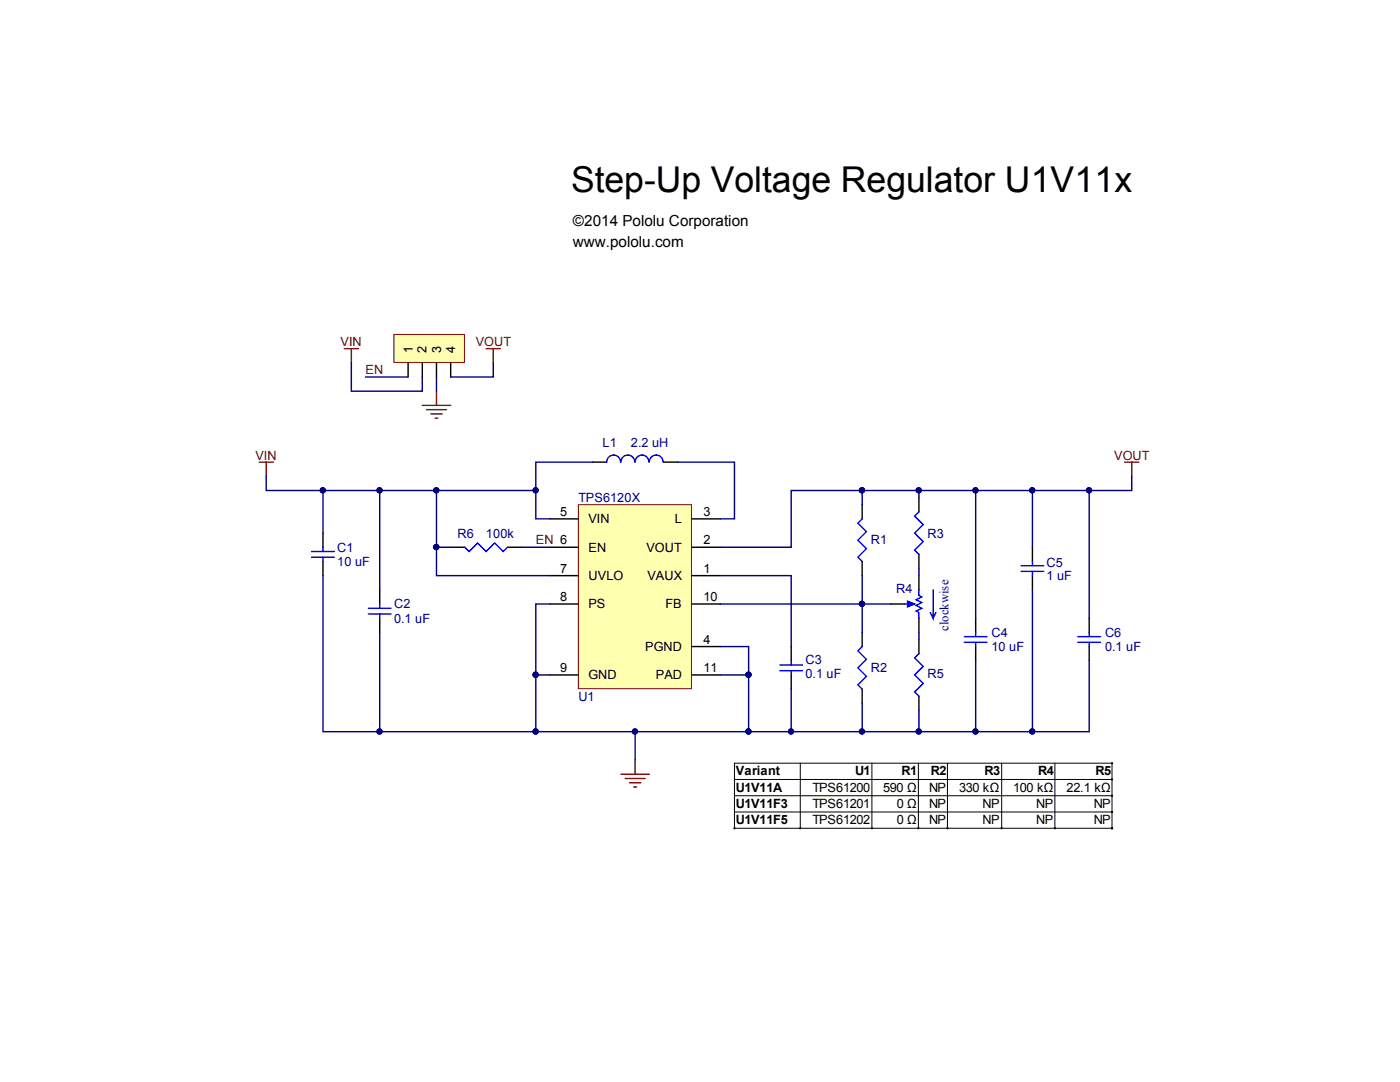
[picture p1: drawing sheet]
<svg xmlns="http://www.w3.org/2000/svg" width="279mm" height="216mm" viewBox="0 0 279 216" stroke-linecap="round" stroke-linejoin="round" font-family="sans-serif">
<path d="M115.4 100.7h22.6v36.7h-22.6z" fill="#ffffb0" stroke="#800000" stroke-width=".2"/>
<g fill="none" stroke="#000" stroke-width=".28">
<path d="M118.3 92.2h2.8M132.4 92.2h2.8M183.4 99.3v2.8M109.8 103.5h5.6M109.8 109.2h5.6M109.8 114.9h5.6M138.1 103.5h5.6M138.1 109.2h5.6M138.1 114.9h5.6M172.1 100.7v2.8M172.1 112v2.9M183.4 110.6v2.8"/>
<path d="M183.4 114.9v2.8M109.8 120.5h5.6M109.8 134.7h5.6M138.1 120.5h5.6M138.1 134.7h5.6M138.1 129h5.6M172.1 126.2v2.8M172.1 137.5v2.8M177.7 120.5h2.9M183.4 123.4v2.8M183.4 127.6v2.8M183.4 138.9v2.9"/>
</g>
<g fill="none" stroke="#800000" stroke-width=".28">
<path d="M68.7 69.6h2.8M70.1 69.6v2.8M87.1 78.1v2.8M97 69.6h2.9M98.4 69.6v2.8M84.3 80.9h5.6M85.1 81.7h4M86 82.6h2.2M86.8 83.4h.6M224.4 92.2h2.9M225.9 92.2v2.8M123.9 154.5h5.7"/>
<path d="M124.8 155.3h3.9M125.6 156.2h2.3M126.5 157h.5M126.8 151.7v2.8"/>
</g>
<path d="M123.8 92.2a1.37 1.37 0 0 0-1.3-1.4 1.37 1.37 0 0 0-1.4 1.4M126.7 92.2a1.37 1.37 0 0 0-1.4-1.4 1.37 1.37 0 0 0-1.4 1.4M129.5 92.2a1.37 1.37 0 0 0-1.4-1.4 1.37 1.37 0 0 0-1.3 1.4M132.3 92.2a1.37 1.37 0 0 0-1.3-1.4 1.37 1.37 0 0 0-1.4 1.4M172.1 103.5l-.9 .9 1.7 1.7-1.7 1.7 1.7 1.7-1.7 1.7 .9 .8M183.4 117.7v1.1l.6 .3-1.2 .6 1.2 .5-1.2 .6 1.2 .6-1.2 .5 .6 .3v1.2M183.4 102.1l-.9 .9 1.7 1.7-1.7 1.7 1.7 1.7-1.7 1.7 .9 .8M186.2 117.7v5.7l-.5-1.2M172.1 129l-.9 .9 1.7 1.7-1.7 1.7 1.7 1.7-1.7 1.7 .9 .8M180.6 120.5h1.4M183.4 130.4l-.9 .9 1.7 1.7-1.7 1.7 1.7 1.7-1.7 1.7 .9 .8M186.8 122.2l-.6 1.2" fill="none" stroke="#00f" stroke-width=".28"/>
<path d="M181.1 120l1.4 .5-1.4 .6z" fill="#00f" stroke="#00f" stroke-width=".28"/>
<path d="M78.6 66.7h14.1v5.6h-14.1z" fill="#ffffb0" stroke="#800000" stroke-width=".2"/>
<g fill="none" stroke="#000" stroke-width=".28">
<path d="M81.4 72.4v2.8M84.3 72.4v2.8M87.1 72.4v2.8M89.9 72.4v2.8M64.5 106.4v2.8M64.5 112v2.9M75.8 117.7v2.8M89.9 109.2h2.9M101.3 109.2h2.8M206 109.2v2.8M206 114.9v2.8M75.8 123.4v2.8"/>
<path d="M157.9 129v2.8M157.9 134.7v2.8M194.7 123.4v2.8M194.7 129v2.8M217.4 123.4v2.8M217.4 129v2.8"/>
</g>
<path d="M51.7 92.2h2.8M53.1 92.2v2.8" fill="none" stroke="#800000" stroke-width=".28"/>
<g fill="none" stroke="#00f" stroke-width=".28">
<path d="M62.2 111.2h4.5M62.2 110h4.5M64.5 109.2v.8M64.5 111.2v.8M92.8 109.2l.8 .8 1.7-1.7 1.7 1.7 1.7-1.7 1.7 1.7 .9-.8M203.8 112.9h4.5M203.8 114h4.5M206 112v.9M206 114v.9M73.5 121.4h4.5M73.5 122.5h4.5M75.8 120.5v.9"/>
<path d="M75.8 122.5v.9M155.6 133.8h4.6M155.6 132.7h4.6M157.9 131.8v.9M157.9 133.8v.9M192.5 127h4.5M192.5 128.2h4.5M194.7 126.2v.8M194.7 128.2v.8M215.1 127h4.5M215.1 128.2h4.5M217.4 126.2v.8"/>
<path d="M217.4 128.2v.8"/>
</g>
<g fill="none" stroke="#000080" stroke-width=".28">
<path d="M70.1 72.4v5.7h14.2v-2.9M73 75.2h8.4M87.1 75.2v2.9M98.4 72.4v2.8h-8.5M53.1 95v2.9h53.8M64.5 97.9v8.5M75.8 97.9v19.8M87.1 97.9v11.3M118.3 92.2h-11.4v11.3h2.9M135.2 92.2h11.4v11.3h-2.9M172.1 97.9h-14.2v11.3h-14.2M172.1 97.9v2.8"/>
<path d="M183.4 97.9v1.4M194.7 97.9v25.5M206 97.9v11.3M217.4 97.9v25.5M225.9 95v2.9h-53.8M64.5 114.9v31.1h42.4M87.1 109.2v5.7h22.7M87.1 109.2h2.8M104.1 109.2h5.7M143.7 114.9h14.2v14.1M172.1 114.9v11.3M183.4 113.4v1.5"/>
<path d="M206 117.7v28.3M75.8 126.2v19.8M106.9 134.7h2.9M106.9 134.7v11.3M109.8 120.5h-2.9v14.2M143.7 129h5.7v5.7M143.7 120.5h34M143.7 134.7h5.7M149.4 134.7v11.3M157.9 137.5v8.5M183.4 126.2v1.4M194.7 131.8v14.2"/>
<path d="M217.4 131.8v14.2h-68M106.9 146h42.5M126.8 146v5.7M172.1 140.3v5.7M183.4 141.8v4.2"/>
</g>
<g fill="#000080" stroke="#000080" stroke-width=".2">
<circle cx="172" cy="120.5" r=".52"/>
<circle cx="183.3" cy="97.8" r=".52"/>
<circle cx="194.7" cy="97.8" r=".52"/>
<circle cx="206" cy="97.8" r=".52"/>
<circle cx="217.3" cy="97.8" r=".52"/>
<circle cx="149.4" cy="134.6" r=".52"/>
<circle cx="106.9" cy="134.6" r=".52"/>
<circle cx="106.9" cy="146" r=".52"/>
<circle cx="106.9" cy="97.8" r=".52"/>
<circle cx="75.7" cy="146" r=".52"/>
<circle cx="87.1" cy="109.2" r=".52"/>
<circle cx="206" cy="146" r=".52"/>
<circle cx="194.7" cy="146" r=".52"/>
<circle cx="183.3" cy="146" r=".52"/>
<circle cx="172" cy="146" r=".52"/>
<circle cx="75.7" cy="97.8" r=".52"/>
<circle cx="64.4" cy="97.8" r=".52"/>
<circle cx="87.1" cy="97.8" r=".52"/>
<circle cx="126.7" cy="146" r=".52"/>
<circle cx="149.4" cy="146" r=".52"/>
<circle cx="172" cy="97.8" r=".52"/>
<circle cx="157.9" cy="146" r=".52"/>
</g>
<path d="M146.6 152.3h75.3v13h-75.3zM146.6 155.5h75.3M146.6 158.8h75.3M159.7 152.3v13M174 152.3v13M183.3 152.3v13M189.1 152.3v13M199.9 152.3v13M210.5 152.3v13M146.6 162h75.3" fill="none" stroke="#000" stroke-width=".2"/>
<path d="M221.9 155.5h.1M221.9 158.8h.1M221.9 152.3h.1M146.6 165.3h.1M159.7 165.3h.1M174 165.3h.1M183.3 165.3h.1M189.1 165.3h.1M199.9 165.3h.1M210.5 165.3h.1M221.9 162h.1M221.9 165.3h.1" fill="none" stroke="#000" stroke-width=".47"/>
<text font-size="7.1" x="114" y="38.4">Step-Up Voltage Regulator U1V11x</text>
<g font-size="3">
<text x="114.3" y="45.1">©2014 Pololu Corporation</text>
<text x="114.3" y="49.4">www.pololu.com</text>
</g>
<g font-size="2.5" fill="#800000">
<text x="68" y="69.1">VIN</text>
<text x="95" y="69.1">VOUT</text>
<text x="73" y="74.7">EN</text>
<text x="51" y="91.7">VIN</text>
<text x="222.4" y="91.7">VOUT</text>
<text x="107" y="108.6">EN 6</text>
</g>
<g font-size="2.5">
<text x="82.4" y="70.4" transform="rotate(-90 82.4 70.4)">1</text>
<text x="85.1" y="70.4" transform="rotate(-90 85.1 70.4)">2</text>
<text x="88" y="70.4" transform="rotate(-90 88 70.4)">3</text>
<text x="90.8" y="70.4" transform="rotate(-90 90.8 70.4)">4</text>
<text x="111.8" y="103">5</text>
<text x="117.5" y="104.4">VIN</text>
<text x="134.7" y="104.4">L</text>
<text x="140.4" y="103">3</text>
<text x="117.5" y="110.1">EN</text>
<text x="129" y="110.1">VOUT</text>
<text x="140.4" y="108.6">2</text>
<text x="111.8" y="119.9">8</text>
<text x="111.8" y="114.3">7</text>
<text x="117.5" y="115.7">UVLO</text>
<text x="129.2" y="115.7">VAUX</text>
<text x="140.4" y="119.9">10</text>
<text x="140.4" y="114.3">1</text>
<text x="117.5" y="121.4">PS</text>
<text x="132.8" y="121.4">FB</text>
<text x="128.8" y="129.9">PGND</text>
<text x="140.4" y="128.5">4</text>
<text x="111.8" y="134.1">9</text>
<text x="117.5" y="135.6">GND</text>
<text x="130.9" y="135.6">PAD</text>
<text x="140.4" y="134.1">11</text>
<text x="146.8" y="154.7">Variant</text>
<text x="170.6" y="154.7">U1</text>
<text x="179.9" y="154.7">R1</text>
<text x="185.8" y="154.7">R2</text>
<text x="196.5" y="154.7">R3</text>
<text x="207.2" y="154.7">R4</text>
<text x="218.7" y="154.7">R5</text>
<text x="146.8" y="158">U1V11A</text>
<text x="146.8" y="161.2">U1V11F3</text>
<text x="162.1" y="158">TPS61200</text>
<text x="162.1" y="161.2">TPS61201</text>
<text x="176.3" y="158">590 Ω</text>
<text x="179" y="161.2">0 Ω</text>
<text x="185.4" y="158">NP</text>
<text x="185.4" y="161.2">NP</text>
<text x="191.4" y="158.1">330 kΩ</text>
<text x="196.1" y="161.2">NP</text>
<text x="202.2" y="158.1">100 kΩ</text>
<text x="206.8" y="161.2">NP</text>
<text x="212.9" y="158.1">22.1 kΩ</text>
<text x="218.3" y="161.2">NP</text>
<text x="146.8" y="164.4">U1V11F5</text>
<text x="162.1" y="164.4">TPS61202</text>
<text x="179" y="164.4">0 Ω</text>
<text x="185.4" y="164.4">NP</text>
<text x="196.1" y="164.4">NP</text>
<text x="206.8" y="164.4">NP</text>
<text x="218.3" y="164.4">NP</text>
</g>
<g font-size="2.5" fill="#000080">
<text x="120.2" y="89.1">L1</text>
<text x="125.9" y="89.1">2.2 uH</text>
<text x="115.4" y="100.2">TPS6120X</text>
<text x="91.3" y="107.3">R6</text>
<text x="97" y="107.3">100k</text>
<text x="185.1" y="107.3">R3</text>
<text x="67.3" y="112.9">10 uF</text>
<text x="67.3" y="110.1">C1</text>
<text x="173.8" y="108.6">R1</text>
<text x="208.9" y="113.2">C5</text>
<text x="178.8" y="118.3">R4</text>
<text x="208.9" y="115.7">1 uF</text>
<text x="78.6" y="124.3">0.1 uF</text>
<text x="78.6" y="121.4">C2</text>
<text x="189.3" y="125.9" transform="rotate(-90 189.3 125.9)">clockwise</text>
<text x="197.9" y="129.9">10 uF</text>
<text x="197.9" y="127">C4</text>
<text x="220.5" y="129.9">0.1 uF</text>
<text x="220.5" y="127">C6</text>
<text x="160.7" y="135.2">0.1 uF</text>
<text x="160.7" y="132.5">C3</text>
<text x="173.8" y="134.1">R2</text>
<text x="185.1" y="135.2">R5</text>
<text x="115.4" y="139.8">U1</text>
</g>
</svg>
